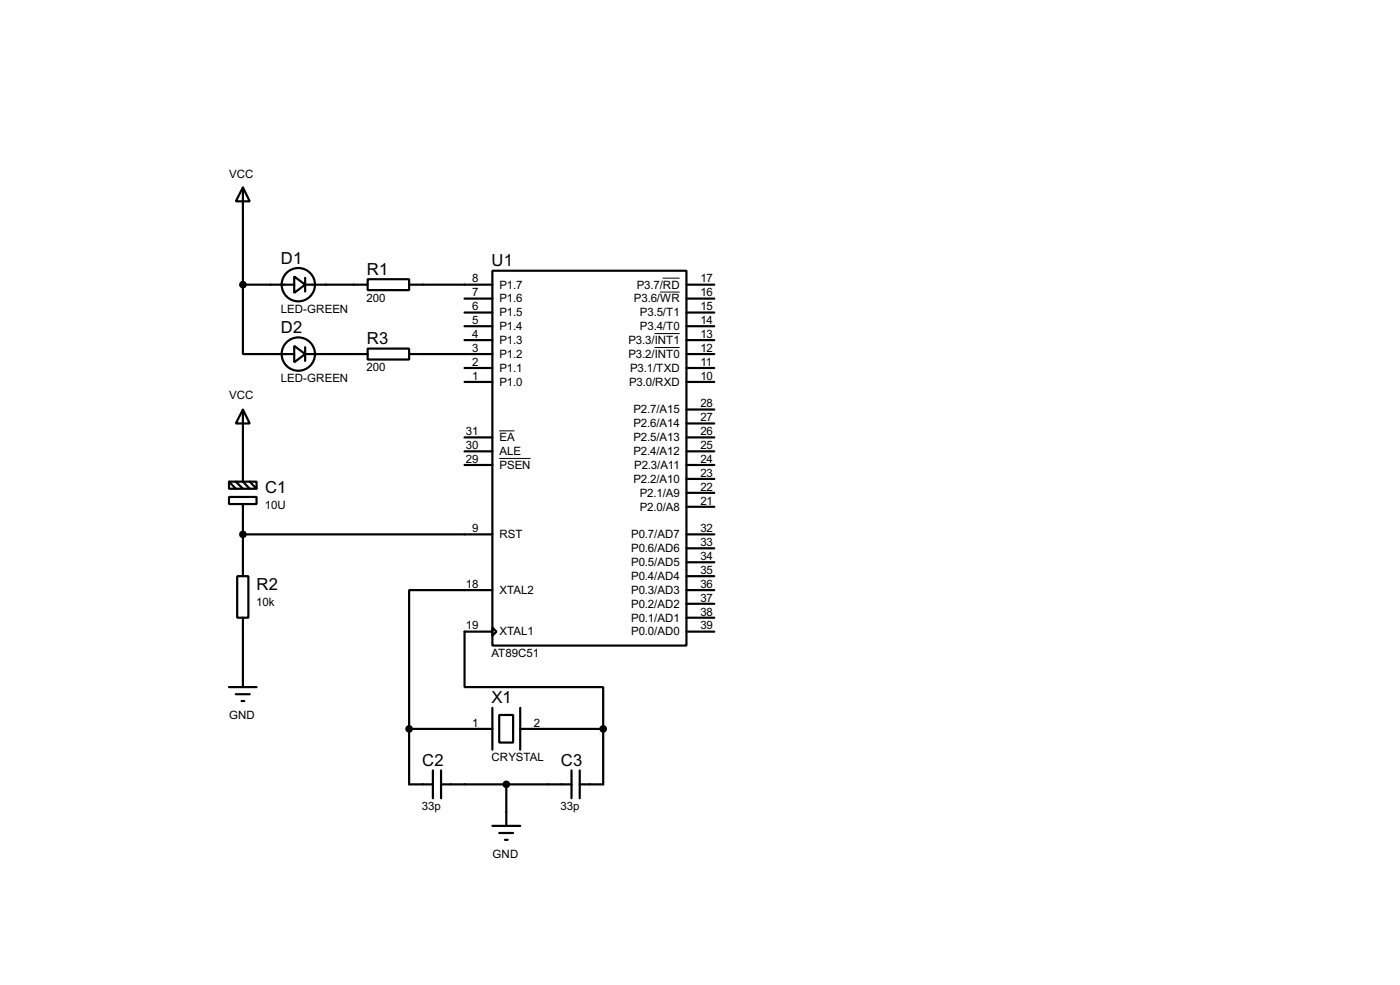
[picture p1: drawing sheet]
<svg xmlns="http://www.w3.org/2000/svg" width="256mm" height="180mm" viewBox="0 0 256 180" stroke-linecap="round" stroke-linejoin="round" font-family="sans-serif">
<g fill="none" stroke="#000" stroke-width=".4">
<path d="M44.5 34.3l1.3 2.6h-2.6zM44.5 34.3v17.8M44.5 52.1v12.7h9.4M44.5 52.1h9.4M53.9 50.6l2 1.5-2 1.5zM55.9 52.1h11.5M55.9 50.9v2.5M67.4 51.1h7.6v2h-7.6zM75 52.1h15.2M85.1 59.7h5.1M85.1 57.2h5.1M85.1 54.7h5.1"/>
<path d="M90.2 49.6h35.6v68.6h-35.6zM125.8 52.1h5.1M125.8 59.7h5.1M125.8 57.2h5.1M125.8 54.7h5.1M44.5 75l1.3 2.5h-2.6zM44.5 75v13.2l1.3 1.3M53.9 63.3l2 1.5-2 1.5zM55.9 64.8h11.5M55.9 63.6v2.5M67.4 63.8h7.6v2h-7.6zM75 64.8h15.2"/>
<path d="M85.1 69.9h5.1M85.1 67.4h5.1M85.1 62.3h5.1M125.8 64.8h5.1M125.8 69.9h5.1M125.8 67.4h5.1M125.8 62.3h5.1M125.8 75h5.1M125.8 77.5h5.1M42 91h5v1.3h-5zM42 88.2h5v1.3h-5zM42 88.2l1.2 1.3"/>
<path d="M43.2 88.2l1.3 1.3M44.5 97.8h45.7M44.5 92.3v13.2M45.8 88.2l1.2 1.3M85.1 82.6h5.1M85.1 80.1h5.1M85.1 85.1h5.1M125.8 97.8h5.1M125.8 82.6h5.1M125.8 80.1h5.1M125.8 85.1h5.1M125.8 92.8h5.1"/>
<path d="M125.8 90.2h5.1M125.8 87.7h5.1M43.5 105.5h2v7.6h-2zM44.5 113.1v12.7M90.2 114.9l.8 .7-.8 .8zM90.2 115.6h-5.1v10.2h25.4v7.6M90.2 108h-15.2v25.4M125.8 108h5.1M125.8 115.6h5.1M125.8 113.1h5.1M125.8 110.5h5.1M125.8 105.5h5.1"/>
<path d="M125.8 102.9h5.1M125.8 100.4h5.1M42 125.8h5M43.2 127.1h2.6M44.3 128.3h.5M75 133.4v10.2h4.3M75 133.4h15.2M90.2 129.6v7.6M91.5 130.9h2.5v5h-2.5zM95.3 133.4h15.2M95.3 129.6v7.6M110.5 133.4v10.2h-4.3"/>
<path d="M79.3 141v5.1M80.8 143.6h23.9M80.8 141v5.1M90.2 151.2h5.1M91.5 152.5h2.5M92.5 153.7h.5M92.8 143.6v7.6M104.7 141v5.1M106.2 141v5.1"/>
<circle cx="54.6" cy="52.1" r="3.1"/>
<circle cx="54.6" cy="64.8" r="3.1"/>
</g>
<path d="M120.9 53.5h3.6M121.4 50.9h3.1M91.5 78.9h2.8M119.9 63.6h4.6M119.9 61.1h4.6M91.5 83.9h5.7" fill="none" stroke="#000" stroke-width=".18"/>
<g fill="#000" stroke="#000" stroke-width=".4">
<circle cx="44.5" cy="52.1" r=".5"/>
<circle cx="44.5" cy="97.8" r=".5"/>
<circle cx="74.9" cy="133.4" r=".5"/>
<circle cx="110.5" cy="133.4" r=".5"/>
<circle cx="92.7" cy="143.6" r=".5"/>
</g>
<g font-size="3.4">
<text x="51.5" y="48.3">D1</text>
<text x="67.2" y="50.3">R1</text>
<text x="90.1" y="48.7">U1</text>
<text x="51.5" y="61">D2</text>
<text x="67.2" y="63">R3</text>
<text x="48.6" y="90.2">C1</text>
<text x="47" y="108">R2</text>
<text x="90.1" y="128.8">X1</text>
<text x="77.4" y="140.2">C2</text>
<text x="102.8" y="140.2">C3</text>
</g>
<g font-size="2.4">
<text x="42" y="32.5">VCC</text>
<text x="86.5" y="51.7">8</text>
<text x="91.5" y="52.8">P1.7</text>
<text x="116.6" y="52.8">P3.7/RD</text>
<text x="128.3" y="51.7">17</text>
<text x="51.4" y="57.3">LED-GREEN</text>
<text x="67.2" y="55.2">200</text>
<text x="86.5" y="59.3">5</text>
<text x="86.5" y="56.8">6</text>
<text x="86.5" y="54.3">7</text>
<text x="91.5" y="57.9">P1.5</text>
<text x="91.5" y="55.4">P1.6</text>
<text x="116.1" y="55.4">P3.6/WR</text>
<text x="117.2" y="57.9">P3.5/T1</text>
<text x="128.3" y="59.3">14</text>
<text x="128.3" y="54.3">16</text>
<text x="128.3" y="56.8">15</text>
<text x="86.5" y="64.4">3</text>
<text x="86.5" y="61.9">4</text>
<text x="91.5" y="65.5">P1.2</text>
<text x="91.5" y="63">P1.3</text>
<text x="91.5" y="60.4">P1.4</text>
<text x="115.1" y="65.5">P3.2/INT0</text>
<text x="115.1" y="63">P3.3/INT1</text>
<text x="117.2" y="60.4">P3.4/T0</text>
<text x="128.3" y="64.4">12</text>
<text x="128.3" y="61.9">13</text>
<text x="51.4" y="70">LED-GREEN</text>
<text x="67.2" y="67.9">200</text>
<text x="86.5" y="69.5">1</text>
<text x="86.5" y="67">2</text>
<text x="91.5" y="70.6">P1.0</text>
<text x="91.5" y="68.1">P1.1</text>
<text x="115.2" y="70.6">P3.0/RXD</text>
<text x="115.4" y="68.1">P3.1/TXD</text>
<text x="128.3" y="69.5">10</text>
<text x="128.3" y="67">11</text>
<text x="42" y="73.1">VCC</text>
<text x="116" y="75.7">P2.7/A15</text>
<text x="128.3" y="74.6">28</text>
<text x="128.3" y="77.1">27</text>
<text x="85.4" y="82.2">30</text>
<text x="85.4" y="79.7">31</text>
<text x="91.5" y="83.3">ALE</text>
<text x="91.5" y="80.8">EA</text>
<text x="116" y="83.3">P2.4/A12</text>
<text x="116" y="80.8">P2.5/A13</text>
<text x="116" y="78.2">P2.6/A14</text>
<text x="128.3" y="82.2">25</text>
<text x="128.3" y="79.7">26</text>
<text x="85.4" y="84.7">29</text>
<text x="91.5" y="85.8">PSEN</text>
<text x="116" y="88.4">P2.2/A10</text>
<text x="116.2" y="85.8">P2.3/A11</text>
<text x="128.3" y="89.8">22</text>
<text x="128.3" y="87.3">23</text>
<text x="128.3" y="84.7">24</text>
<text x="48.5" y="93.2">10U</text>
<text x="117.2" y="93.5">P2.0/A8</text>
<text x="117.2" y="90.9">P2.1/A9</text>
<text x="128.3" y="92.4">21</text>
<text x="86.5" y="97.4">9</text>
<text x="91.5" y="98.5">RST</text>
<text x="115.6" y="101.1">P0.6/AD6</text>
<text x="115.6" y="98.5">P0.7/AD7</text>
<text x="128.3" y="100">33</text>
<text x="128.3" y="97.4">32</text>
<text x="85.4" y="107.6">18</text>
<text x="115.6" y="106.2">P0.4/AD4</text>
<text x="115.6" y="103.6">P0.5/AD5</text>
<text x="128.3" y="107.6">36</text>
<text x="128.3" y="105.1">35</text>
<text x="128.3" y="102.5">34</text>
<text x="47" y="111">10k</text>
<text x="91.5" y="108.7">XTAL2</text>
<text x="115.6" y="113.8">P0.1/AD1</text>
<text x="115.6" y="111.2">P0.2/AD2</text>
<text x="115.6" y="108.7">P0.3/AD3</text>
<text x="128.3" y="112.7">38</text>
<text x="128.3" y="110.1">37</text>
<text x="85.4" y="115.2">19</text>
<text x="91.5" y="116.3">XTAL1</text>
<text x="115.6" y="116.3">P0.0/AD0</text>
<text x="128.3" y="115.2">39</text>
<text x="90" y="120.3">AT89C51</text>
<text x="42" y="131.6">GND</text>
<text x="86.5" y="133">1</text>
<text x="97.8" y="133">2</text>
<text x="90" y="139.3">CRYSTAL</text>
<text x="77.3" y="148.2">33p</text>
<text x="102.7" y="148.2">33p</text>
<text x="90.2" y="157">GND</text>
</g>
</svg>
